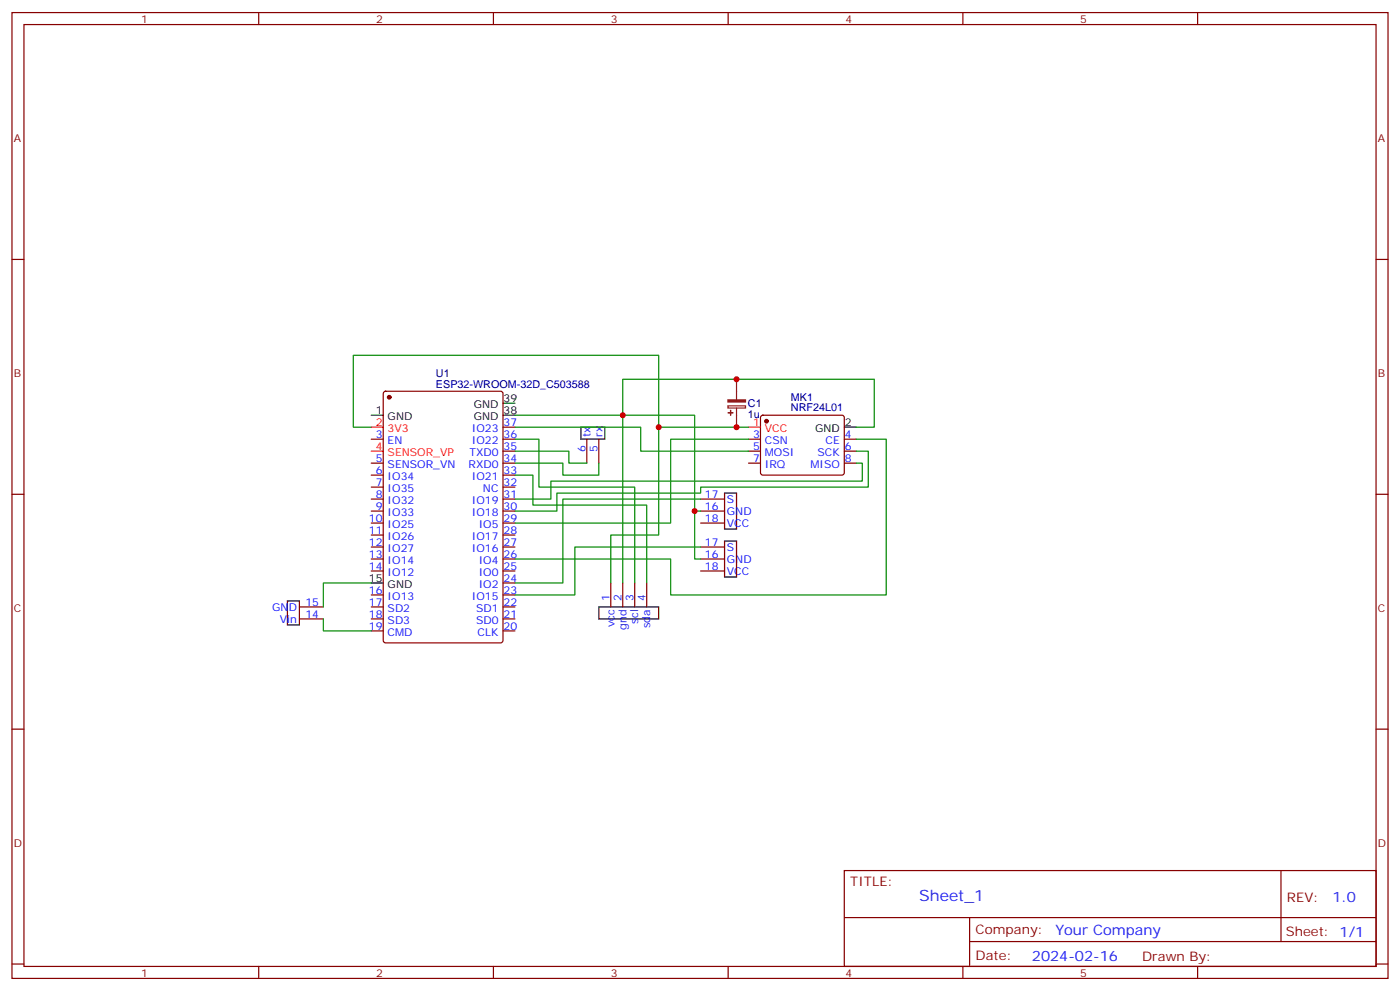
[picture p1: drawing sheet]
<svg xmlns="http://www.w3.org/2000/svg" width="412mm" height="292mm" viewBox="0 0 412 292" stroke-linecap="round" stroke-linejoin="round" font-family="sans-serif">
<g fill="none" stroke="#870000" stroke-width=".35">
<path d="M3.5 3.7h405.4v284.3h-405.4zM7.1 7.2h398.2v277.3h-398.2zM76.2 3.7v3.5M145.3 3.7v3.5M214.5 3.7v3.5M283.6 3.7v3.5M352.8 3.7v3.5M3.5 76.4h3.6M405.3 76.4h3.6M113.1 115.4l.5-.2h33.9l.6 .4 .1 73-.5 .6-34.1 .1-.7-.5v-72.9zM109.4 129.3h3.5M109.4 136.3h3.5"/>
<path d="M109.4 139.9h3.5M148.2 129.3h3.5M148.2 136.3h3.5M148.2 139.9h3.5M148.2 132.8h3.5M148.2 125.8h3.5M172.9 129.3v7M176.4 129.3v7M220.5 129.3h3.5M220.5 136.3h3.5M220.5 132.8h3.5M224.2 122.4l.5-.2h23.3l.5 .2 .2 .5-.1 16.5-.6 .5-23.6-.1-.4-.6v-16.3z"/>
<path d="M248.7 129.3h3.5M248.7 136.3h3.5M248.7 132.8h3.5M3.5 145.5h3.6M109.4 143.4h3.5M109.4 146.9h3.5M109.4 150.5h3.5M109.4 154h3.5M109.4 157.5h3.5M148.2 143.4h3.5M148.2 146.9h3.5M148.2 150.5h3.5"/>
<path d="M148.2 154h3.5M148.2 157.5h3.5M206.4 146.9h7M206.4 150.5h7M206.4 154h7M405.3 145.5h3.6M88.2 178.7h7M109.4 161h3.5M109.4 164.6h3.5M109.4 168.1h3.5M109.4 175.2h3.5M109.4 178.7h3.5"/>
<path d="M148.2 161h3.5M148.2 164.6h3.5M148.2 168.1h3.5M148.2 175.2h3.5M148.2 178.7h3.5M148.2 171.6h3.5M179.9 171.6v7.1M183.4 171.6v7.1M187 171.6v7.1M190.5 171.6v7.1M206.4 161h7M206.4 164.6h7"/>
<path d="M206.4 168.1h7M88.2 182.2h7M109.4 182.2h3.5M109.4 185.7h3.5M148.2 182.2h3.5M148.2 185.7h3.5M3.5 214.7h3.6M405.3 214.7h3.6M248.7 256.3h156.6v28.2h-156.6zM377.3 256.3v20.9M248.7 270.1h156.5M285.6 277.2h119.6"/>
<path d="M285.6 270.1v14.2M3.5 283.8h3.6M76.2 284.5v3.5M145.3 284.5v3.5M214.5 284.5v3.5M283.6 284.5v3.5M352.8 284.5v3.5M405.3 283.8h3.6"/>
</g>
<g fill="#870000" stroke="#870000" stroke-width=".35">
<circle cx="114.7" cy="116.9" r=".53"/>
<circle cx="225.8" cy="124" r=".53"/>
</g>
<path d="M148.2 118.7h3.5M109.4 122.2h3.5M148.2 122.2h3.5M171.1 125.8h7.1v3.5h-7.1zM248.7 125.8h3.5M213.4 145.2h3.6v10.6h-3.6zM213.4 159.3h3.6v10.6h-3.6zM84.7 176.9h3.5v7.1h-3.5zM109.4 171.6h3.5M176.4 178.7h17.6v3.5h-17.6z" fill="none" stroke="#000" stroke-width=".35"/>
<path d="M109.4 125.8h3.5M109.4 132.8h3.5M220.5 125.8h3.5" fill="none" stroke="#f00" stroke-width=".35"/>
<g fill="none" stroke="#008700" stroke-width=".35">
<path d="M109.4 125.8h-5.3v-21.2h89.9v21.2h26.5M151.7 132.8h15.9v3.5h5.3M151.7 136.3h14.1v3.6h10.6v-3.6M151.7 122.2h31.7v49.4M151.7 129.3h7v14.1h28.3v28.2M151.7 139.9h5.3v8.8h33.5v22.9M151.7 125.8h37v7h31.8M194 125.8v31.7h-14.1v14.1M220.5 129.3h-22.9v24.7h-45.9M252.2 125.8h5.3v-14.1h-74.1v10.5h21.2v28.3h1.8M252.2 129.3h8.9v45.9h-63.5v-10.6h-45.9M252.2 136.3h1.8v5.3h-91.7v5.3h-10.6"/>
<path d="M252.2 132.8h3.6v10.6h-49.4v1.8h-42.4v5.3h-12.3M204.6 150.5v14.1h1.8M206.4 146.9h-40.6v24.7h-14.1M109.4 171.6h-14.2v7.1M206.4 161h-37.1v14.2h-17.6M95.2 182.2v3.5h14.2"/>
</g>
<path d="M214.4 119.5h5.2v.6h-5.2zM217 111.7v6M217 120.1v5.7" fill="none" stroke="#8c2424" stroke-width=".35"/>
<g fill="#8c2424" stroke="#8c2424" stroke-width=".35">
<path d="M214.4 117.7h5.2v.7h-5.2z"/>
<path d="M214.5 121.5h1.4z"/>
<path d="M215.2 120.8v1.4z"/>
</g>
<g fill="#c00">
<circle cx="194" cy="125.8" r=".88"/>
<circle cx="183.4" cy="122.2" r=".88"/>
<circle cx="204.6" cy="150.5" r=".88"/>
<circle cx="217" cy="125.8" r=".88"/>
<circle cx="217" cy="111.7" r=".88"/>
</g>
<text font-size="4.6" fill="#00f" x="270.8" y="265.3">Sheet_1</text>
<g font-size="4.2" fill="#00f">
<text x="392.5" y="265.6">1.0</text>
<text x="310.9" y="275.1">Your Company</text>
<text x="304" y="282.9">2024-02-16</text>
</g>
<g font-size="3.9" fill="#800">
<text x="250.5" y="260.9">TITLE:</text>
<text x="379.1" y="265.6">REV:</text>
<text x="287.4" y="275.1">Company:</text>
<text x="378.7" y="275.7">Sheet: 1/1</text>
<text x="287.4" y="282.8">Date:</text>
<text x="336.4" y="282.8">Drawn By:</text>
</g>
<g font-size="3.2" fill="#800">
<text x="41.6" y="6.7">1</text>
<text x="110.8" y="6.7">2</text>
<text x="179.9" y="6.7">3</text>
<text x="249.1" y="6.7">4</text>
<text x="318.2" y="6.7">5</text>
<text x="4.1" y="41.8">A</text>
<text x="405.9" y="41.8">A</text>
<text x="4.1" y="110.9">B</text>
<text x="405.9" y="110.9">B</text>
<text x="4.1" y="180.1">C</text>
<text x="405.9" y="180.1">C</text>
<text x="4.1" y="249.2">D</text>
<text x="405.9" y="249.2">D</text>
<text x="41.6" y="287.5">1</text>
<text x="110.8" y="287.5">2</text>
<text x="179.9" y="287.5">3</text>
<text x="249.1" y="287.5">4</text>
<text x="318.2" y="287.5">5</text>
</g>
<g font-size="3.2" fill="#000080">
<text x="128.4" y="111">U1</text>
<text x="128.4" y="114.1">ESP32-WROOM-32D_C503588</text>
<text x="220.3" y="119.8">C1</text>
<text x="233" y="118.1">MK1</text>
<text x="220.3" y="123">1u</text>
<text x="233" y="121.1">NRF24L01</text>
</g>
<g font-size="3.2">
<text x="148.3" y="118.4">39</text>
<text x="110.7" y="121.9">1</text>
<text x="114.2" y="123.6">GND</text>
<text x="139.6" y="123.6">GND</text>
<text x="139.6" y="120.1">GND</text>
<text x="148.3" y="121.9">38</text>
<text x="248.9" y="125.4">2</text>
<text x="240.1" y="127.2">GND</text>
<text x="108.7" y="171.3">15</text>
<text x="114.2" y="173">GND</text>
</g>
<g font-size="3.2" fill="#f00">
<text x="110.7" y="125.4">2</text>
<text x="221.8" y="125.4">1</text>
<text x="114.2" y="127.2">3V3</text>
<text x="225.3" y="127.2">VCC</text>
<text x="110.7" y="132.5">4</text>
<text x="114.2" y="134.2">SENSOR_VP</text>
</g>
<g font-size="3.2" fill="#00f">
<text x="148.3" y="125.4">37</text>
<text x="110.7" y="128.9">3</text>
<text x="114.2" y="130.7">EN</text>
<text x="139" y="130.7">IO22</text>
<text x="139" y="127.2">IO23</text>
<text x="148.3" y="128.9">36</text>
<text x="173.9" y="128.6" transform="rotate(-90 173.9 128.6)">tx</text>
<text x="177.4" y="128.6" transform="rotate(-90 177.4 128.6)">rx</text>
<text x="221.8" y="128.9">3</text>
<text x="225.3" y="130.7">CSN</text>
<text x="243.2" y="130.7">CE</text>
<text x="248.9" y="128.9">4</text>
<text x="110.7" y="136">5</text>
<text x="114.2" y="137.8">SENSOR_VN</text>
<text x="138" y="137.8">RXD0</text>
<text x="138.3" y="134.2">TXD0</text>
<text x="148.3" y="136">34</text>
<text x="148.3" y="132.5">35</text>
<text x="172.5" y="133.1" transform="rotate(-90 172.5 133.1)">6</text>
<text x="176" y="133.1" transform="rotate(-90 176 133.1)">5</text>
<text x="221.8" y="132.5">5</text>
<text x="221.8" y="136">7</text>
<text x="225.3" y="134.2">MOSI</text>
<text x="225.3" y="137.8">IRQ</text>
<text x="238.7" y="137.8">MISO</text>
<text x="240.8" y="134.2">SCK</text>
<text x="248.9" y="136">8</text>
<text x="248.9" y="132.5">6</text>
<text x="110.7" y="139.5">6</text>
<text x="110.7" y="143.1">7</text>
<text x="114.2" y="141.3">IO34</text>
<text x="139" y="141.3">IO21</text>
<text x="148.3" y="143.1">32</text>
<text x="148.3" y="139.5">33</text>
<text x="110.7" y="146.6">8</text>
<text x="114.2" y="144.8">IO35</text>
<text x="114.2" y="148.3">IO32</text>
<text x="139" y="148.3">IO19</text>
<text x="142.3" y="144.8">NC</text>
<text x="148.3" y="146.6">31</text>
<text x="207.6" y="146.6">17</text>
<text x="214.1" y="148">S</text>
<text x="108.7" y="153.6">10</text>
<text x="110.7" y="150.1">9</text>
<text x="114.2" y="151.9">IO33</text>
<text x="114.2" y="155.4">IO25</text>
<text x="139" y="151.9">IO18</text>
<text x="141" y="155.4">IO5</text>
<text x="148.3" y="153.6">29</text>
<text x="148.3" y="150.1">30</text>
<text x="207.6" y="150.1">16</text>
<text x="207.6" y="153.6">18</text>
<text x="214.1" y="151.5">GND</text>
<text x="214.1" y="155">VCC</text>
<text x="108.7" y="157.2">11</text>
<text x="108.7" y="160.7">12</text>
<text x="114.2" y="158.9">IO26</text>
<text x="139" y="158.9">IO17</text>
<text x="148.3" y="160.7">27</text>
<text x="148.3" y="157.2">28</text>
<text x="207.6" y="160.7">17</text>
<text x="108.7" y="164.2">13</text>
<text x="108.7" y="167.7">14</text>
<text x="114.2" y="162.5">IO27</text>
<text x="114.2" y="166">IO14</text>
<text x="139" y="162.5">IO16</text>
<text x="141" y="166">IO4</text>
<text x="148.3" y="167.7">25</text>
<text x="148.3" y="164.2">26</text>
<text x="207.6" y="167.7">18</text>
<text x="207.6" y="164.2">16</text>
<text x="214.1" y="162.1">S</text>
<text x="214.1" y="165.6">GND</text>
<text x="114.2" y="169.5">IO12</text>
<text x="141" y="173">IO2</text>
<text x="141" y="169.5">IO0</text>
<text x="148.3" y="171.3">24</text>
<text x="214.1" y="169.2">VCC</text>
<text x="80.2" y="179.7">GND</text>
<text x="90" y="178.3">15</text>
<text x="108.7" y="174.8">16</text>
<text x="108.7" y="178.3">17</text>
<text x="114.2" y="176.6">IO13</text>
<text x="139" y="176.6">IO15</text>
<text x="148.3" y="178.3">22</text>
<text x="148.3" y="174.8">23</text>
<text x="179.6" y="176.9" transform="rotate(-90 179.6 176.9)">1</text>
<text x="183.1" y="176.9" transform="rotate(-90 183.1 176.9)">2</text>
<text x="186.6" y="176.9" transform="rotate(-90 186.6 176.9)">3</text>
<text x="190.1" y="176.9" transform="rotate(-90 190.1 176.9)">4</text>
<text x="82.4" y="183.3">Vin</text>
<text x="90" y="181.9">14</text>
<text x="108.7" y="181.9">18</text>
<text x="108.7" y="185.4">19</text>
<text x="114.2" y="180.1">SD2</text>
<text x="114.2" y="183.6">SD3</text>
<text x="140.2" y="183.6">SD0</text>
<text x="140.2" y="180.1">SD1</text>
<text x="148.3" y="185.4">20</text>
<text x="148.3" y="181.9">21</text>
<text x="181" y="184.6" transform="rotate(-90 181 184.6)">vcc</text>
<text x="184.5" y="185.3" transform="rotate(-90 184.5 185.3)">gnd</text>
<text x="188" y="183.6" transform="rotate(-90 188 183.6)">scl</text>
<text x="191.6" y="184.9" transform="rotate(-90 191.6 184.9)">sda</text>
<text x="114.2" y="187.1">CMD</text>
<text x="140.7" y="187.1">CLK</text>
</g>
</svg>
